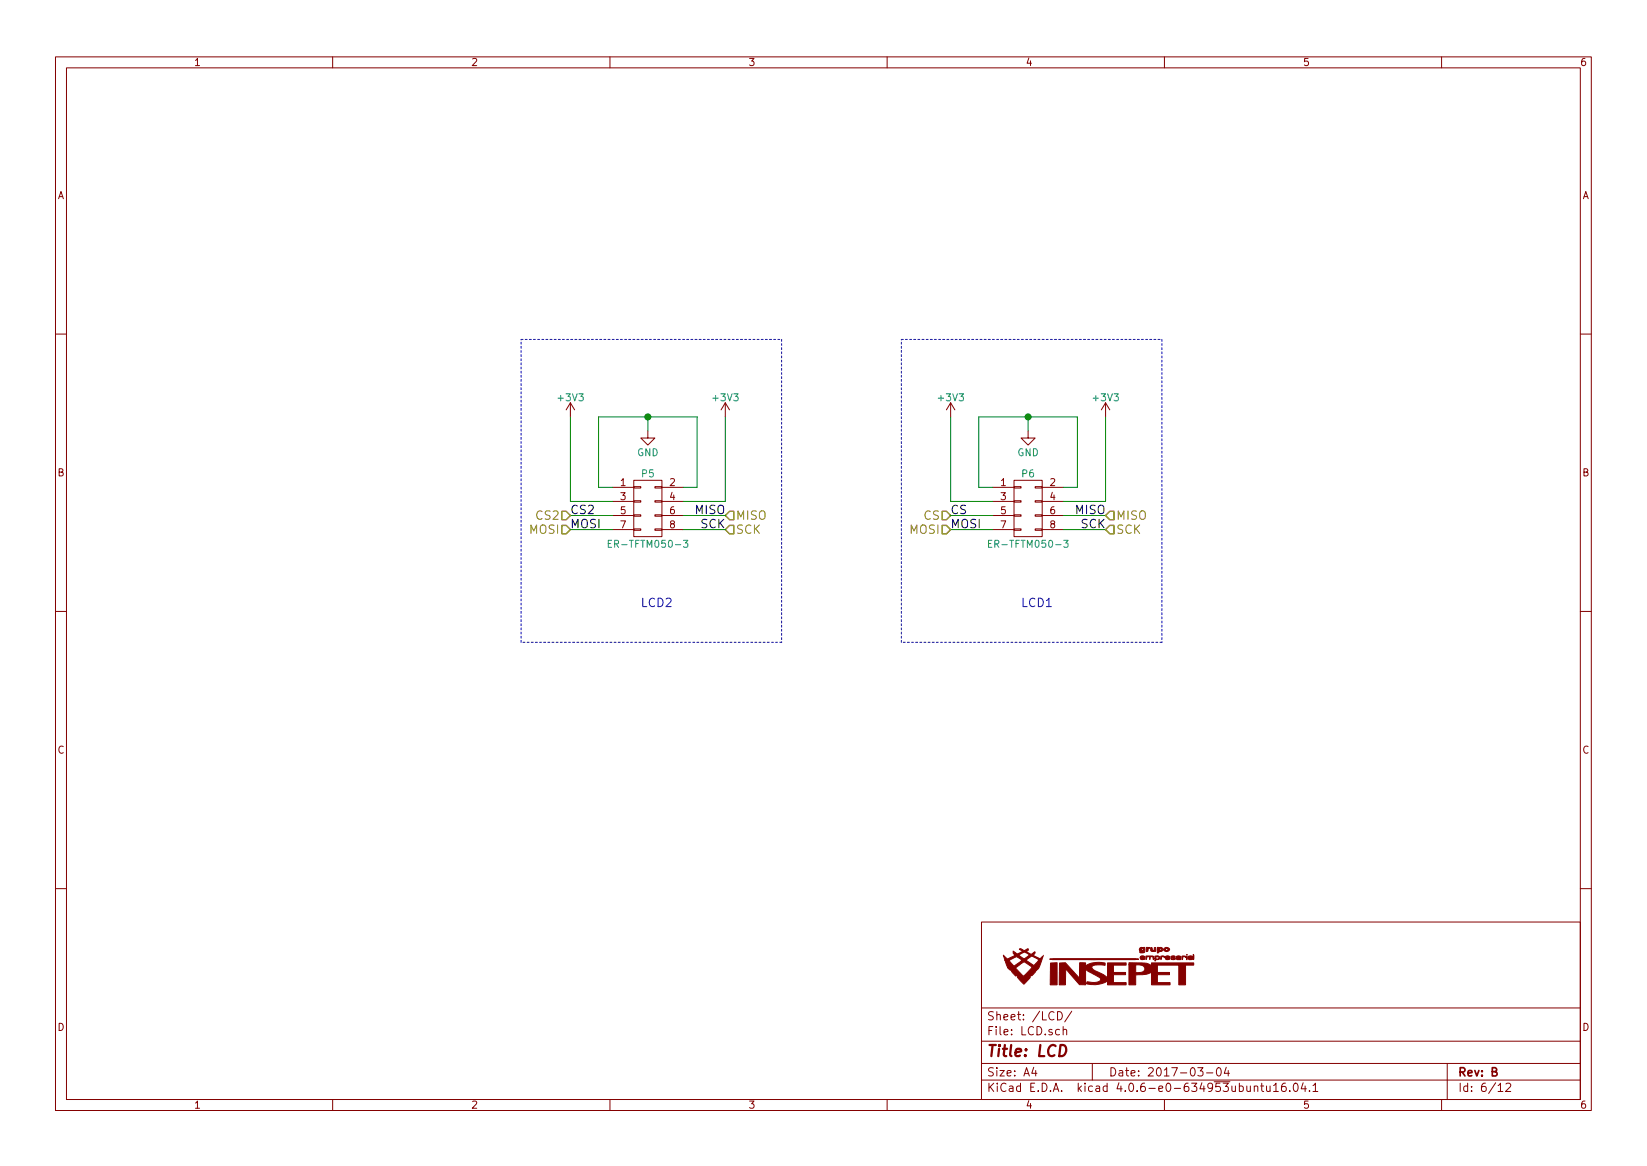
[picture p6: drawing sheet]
<svg xmlns="http://www.w3.org/2000/svg" width="297mm" height="210mm" viewBox="0 0 297 210" stroke-linecap="round" stroke-linejoin="round" font-family="sans-serif">
<g fill="none" stroke="#840000" stroke-width=".18">
<path d="M10 10.3h277v189.9h-277zM12 12.2h273v186.1h-273zM60 10.3v1.9M110 10.3v1.9M160 10.3v1.9M210 10.3v1.9M260 10.3v1.9M10 60.2h2M102.9 72.6l-.8 1.3M102.9 72.6v2.6M102.9 72.6l.7 1.3M116.8 77.7v1.3h1.3l-1.3 1.3-1.2-1.3h1.2"/>
<path d="M130.8 72.6l-.8 1.3M130.8 72.6v2.6M130.8 72.6l.8 1.3M171.4 72.6l-.7 1.3M171.4 72.6v2.6M171.4 72.6l.8 1.3M185.4 77.7v1.3h1.3l-1.3 1.3-1.3-1.3h1.3M199.4 72.6l-.8 1.3M199.4 72.6v2.6M199.4 72.6l.8 1.3M285 60.2h2M110.5 87.9h3.8"/>
<path d="M110.5 90.4h3.8M110.5 93h3.8M110.5 95.5h3.8M114.3 95.4h1.3v.2h-1.3zM114.3 92.8h1.3v.3h-1.3zM114.3 90.3h1.3v.2h-1.3zM114.3 87.8h1.3v.2h-1.3zM114.3 86.6h5.1v10.2h-5.1zM118.1 95.4h1.3v.2h-1.3zM118.1 92.8h1.3v.3h-1.3zM118.1 90.3h1.3v.2h-1.3zM118.1 87.8h1.3v.2h-1.3z"/>
<path d="M119.4 87.9h3.8M119.4 90.4h3.8M119.4 93h3.8M119.4 95.5h3.8M179.1 87.9h3.8M179.1 90.4h3.8M179.1 93h3.8M179.1 95.5h3.8M182.9 95.4h1.2v.2h-1.2zM182.9 92.8h1.2v.3h-1.2zM182.9 90.3h1.2v.2h-1.2zM182.9 87.8h1.2v.2h-1.2z"/>
<path d="M182.9 86.6h5.1v10.2h-5.1zM186.7 95.4h1.3v.2h-1.3zM186.7 92.8h1.3v.3h-1.3zM186.7 90.3h1.3v.2h-1.3zM186.7 87.8h1.3v.2h-1.3zM188 87.9h3.8M188 90.4h3.8M188 93h3.8M188 95.5h3.8M10 110.3h2M285 110.3h2M10 160.2h2"/>
<path d="M177 166.3h108v32h-108zM285 160.2h2M60 198.3v1.9M110 198.3v1.9M160 198.3v1.9M177 194.8h108M177 191.8h108M177 187.8h108M177 181.8h108M186.4 192.5l-.3 1h.9M186.8 193v1M190.7 182.4a.76 .76 0 0 1 .9 .8 .76 .76 0 0 1-.9 .7z"/>
<path d="M191.7 185.7l.2-.1 .4 .1 .1 .9M191.7 185.1v1.5M193.3 182.3l-1.3 2M197 191.8v3M210 198.3v1.9M216 192.5h1l-.5 .6 .4 .1v.7l-.2 .1-.7-.1M217.6 193.5h1.1M219.5 192.7l.2-.2a.81 .81 0 0 1 .6 .6 .81 .81 0 0 1-.3 .8l-.1 .1a.79 .79 0 0 1-.4-1.3zM221.2 192.5l-.4 1h.9M221.5 193v1M226.2 196l.2-.2 .4 .1v.9M226.2 195.8v1"/>
<path d="M227.4 195.8h.5M227.6 195.3v1.3l.3 .2M228.4 195.8l.1 .9 .4 .1 .2-.1M229.1 195.8v1M229.7 195.8l.4-.5v1.5M229.7 196.8h.9M231.8 195.3a.59 .59 0 0 0-.7 .7l.1 .7 .2 .1 .5-.1 .1-.5-.2-.2-.4-.1-.3 .3M232.6 196.7v.1M233.4 195.5l.2-.2a.81 .81 0 0 1 .6 .6 .81 .81 0 0 1-.3 .8l-.1 .1a.79 .79 0 0 1-.4-1.3zM235 195.2l-.3 1.1h.9M235.4 195.8v1M236.2 196.7v.1"/>
<path d="M236.8 195.8l.4-.5v1.5M236.8 196.8h.9M260 198.3v1.9M261 191.8v6.5M270.2 195.8l.4-.5v1.5M270.2 196.8h.8M271.6 195.5l.6-.2 .3 .5-1 1h1"/>
</g>
<path d="M101.3 94.7h.8l.8 .8-.8 .8h-.8zM101.3 92.2h.8l.8 .8-.8 .7h-.8zM130.8 93l.8-.8h.7v1.5h-.7zM131.6 94.7h.7v1.6h-.7l-.8-.8zM169.9 92.2h.8l.7 .8-.7 .7h-.8zM169.9 94.7h.8l.7 .8-.7 .8h-.8zM200.2 92.2h.7v1.5h-.7l-.8-.7zM200.2 94.7h.7v1.6h-.7l-.8-.8z" fill="none" stroke="#848400" stroke-width=".25"/>
<path d="M109.7 98h.4M110.3 97.4h-.6v1.3h.6M123.3 97.4h.8l-.5 .5 .4 .1v.6l-.2 .1-.5-.1M178.3 98h.4M178.9 97.4h-.6v1.3h.6M191.8 97.4h.8l-.4 .5 .4 .1v.6l-.2 .1-.6-.1" fill="none" stroke="#008484" stroke-width=".18"/>
<g fill="none" stroke="#008400" stroke-width=".18">
<path d="M102.9 75.2v15.2h7.6M116.8 75.2v2.5M130.8 75.2v15.2h-7.6M171.4 75.2v15.2h7.7M185.4 75.2v2.5M199.4 75.2v15.2h-7.6M102.9 95.5h7.6M102.9 93h7.6M110.5 87.9h-2.6v-12.7h17.8v12.7h-2.5M123.2 95.5h7.6M123.2 93h7.6M171.4 95.5h7.7"/>
<path d="M171.4 93h7.7M179.1 87.9h-2.6v-12.7h17.8v12.7h-2.5M191.8 95.5h7.6M191.8 93h7.6"/>
</g>
<g fill="#008400" stroke="#008400" stroke-width=".25">
<circle cx="185.4" cy="75.2" r=".51"/>
<circle cx="116.8" cy="75.2" r=".51"/>
</g>
<path d="M94 61.2h47M141 61.2v54.6M162.6 61.2h46.9M209.5 61.2v54.6M94 115.8v-54.6M141 115.8h-47M162.6 115.8v-54.6M209.5 115.8h-46.9" fill="none" stroke="#0000c2" stroke-width=".18" stroke-dasharray=".3 .4"/>
<g fill="#840000" stroke="#840000" stroke-width=".18">
<path d="M189.5 173.7l1.2-.1v4h-1.3z"/>
<path d="M214 172.1l.1 .2z"/>
<path d="M214 172.4l.1 .7z"/>
<path d="M215.2 172.1l.1 .9z"/>
<path d="M213.2 172.4h.5l.1 .3-.1-.2h-.4l-.1 .5z"/>
<path d="M206.8 170.8l.6 .1a.52 .52 0 0 0-.4 .6l-.2 .1z"/>
<path d="M209.3 172.4a.42 .42 0 0 1 .7 .3l-.2-.2h-.3l-.1 .5z"/>
<path d="M189.3 172.9h15.5l.5 .1-8 .1-7.5-.1z"/>
<path d="M207.5 170.9h.3l.1 .5 .2-.1 .1-.4h.2l.1 .6h-.8l-.2-.1z"/>
<path d="M206.7 172.4h1.2l.2 .1-.1 .5-.1-.5h-.4l-.1 .5-.1-.5h-.5l-.1 .5z"/>
<path d="M208.3 172.4h.7l.1 .5-.1 .1h-.5l-.2 .3v-.5a.44 .44 0 0 0 .7-.2l-.5-.1-.1 .3h-.1z"/>
<path d="M210 171a.59 .59 0 0 1 .9 .2 .59 .59 0 0 1-.5 .4 .59 .59 0 0 1-.5-.3l.6 .1 .1-.2-.2-.2-.2 .3h-.3z"/>
<path d="M208.7 170.8h.2a.55 .55 0 0 1 .8 .6l-.2 .1-.5 .1v.2l-.3 .1v-.7h.3l.2 .2 .2-.2-.1-.1-.6 .1z"/>
<path d="M212.2 172.5l.4-.1h.3v.6h-.7l-.1-.2 .3 .1 .4-.1h-.7l.1-.1 .6-.1h-.6z"/>
<path d="M210.2 172.5a.42 .42 0 0 1 .5-.2 .42 .42 0 0 1 .3 .4l-.7 .1 .3 .1 .3-.1a.4 .4 0 0 1-.4 .3 .4 .4 0 0 1-.3-.3v-.2h.6h-.6z"/>
<path d="M205.7 172.5a.4 .4 0 0 1 .5-.2 .4 .4 0 0 1 .3 .4l-.7 .1a.43 .43 0 0 0 .7 .1l-.1 .1h-.6l-.2-.2v-.2h.2a.32 .32 0 0 0 .5-.1l-.7 .1z"/>
<path d="M211.2 172.5a.45 .45 0 0 1 .7 .1h-.6l.6 .1 .1 .2a.54 .54 0 0 1-.8-.1l.2 .1 .5-.1-.7-.1z"/>
<path d="M214.3 172.5l.6-.1 .2 .2v.3l-.6 .1-.2-.2 .3 .1 .4-.1h-.7l.1-.1 .6-.1-.3-.1-.3 .1z"/>
<path d="M205.6 171l.2-.2 .7 .1a.57 .57 0 0 1-.4 .9h-.4l-.2-.2 .6 .1 .1-.2a.48 .48 0 0 1-.7-.3l.5 .2 .2-.2-.2-.2-.2 .2h-.3z"/>
<path d="M203.6 173.6l3.1 .1 1 .4v-.5h7.6v.4h-1.5v3.6h-1.2v-3.6h-3.9v1.4h2.2v.4h-2.2v1.4h2.3v.4h-3.3v-2.3l-.9 .4-2 .1v1.8h-1.2v-3.6h1.2v1.4h.5a.86 .86 0 0 0 1.2-.9l-.3-.3-.5-.2h-2.1z"/>
<path d="M191.1 173.7l1.1-.1 2.5 2.8v-2.8h1.1v.6a4.2 4.2 0 0 1 3.5-.5v.4h-.1a3.2 3.2 0 0 0-2.3 .2 1.4 1.4 0 0 0 1.2 1l.9 .5 .7 .5v-2.7h3.4v.4h-2.3v1.4h2.2v.4h-2.2v1.4h2.3v.4h-3.4v-.8l-.1 .1a4.2 4.2 0 0 1-3.6 .4l.1-.3a2.44 2.44 0 0 0 2.4-.3l-.2-.4-2.5-1.5v2.8h-1.1l-2.5-2.9v2.9h-1.2z"/>
<path d="M180.9 172.2l.8 .7 1.3-.7h.7l1 .7 1-.7-.9-.5-1.1 .5h-.7l-.3-.3v-.4l.7 .5 1-.5-.6-.3 .1-.1h.2l.6 .3 .7-.3v.2l-.4 .3 1 .5 .6-.5v.3l-.3 .4 1.3 .6 .5-.5-.1 .3a3.4 3.4 0 0 1-1.1 2.3l-.8 1-.3-.2v.5l-1.2 1.1-1.1-1.1v-.5l-.3 .2-.6-.6-.2-.4-.6-.5h1.3l1.5 1.5 1.6-1.6-1.5-1-1.6 1.1h-1.3l-.5-1.3h.7l.9 1 1.4-1.1h.7l1.5 1 .9-1-1.3-.7-1.1 .7h-.7l-.3-.2a.78 .78 0 0 0-1.2-.1l-.8 .4h-.7z"/>
</g>
<text font-size="2.8" fill="#840000" x="178" y="190.5">Title: LCD</text>
<g font-size="2.1" fill="#848400">
<text x="96.8" y="93.7">CS2</text>
<text x="132.7" y="93.7">MISO</text>
<text x="166.6" y="93.7">CS</text>
<text x="201.3" y="93.7">MISO</text>
<text x="95.5" y="96.3">MOSI</text>
<text x="132.7" y="96.3">SCK</text>
<text x="164.1" y="96.3">MOSI</text>
<text x="201.3" y="96.3">SCK</text>
</g>
<g font-size="2.1">
<text x="102.9" y="95.2">MOSI</text>
<text x="102.9" y="92.7">CS2</text>
<text x="125.4" y="92.7">MISO</text>
<text x="126.3" y="95.2">SCK</text>
<text x="171.4" y="92.7">CS</text>
<text x="171.4" y="95.2">MOSI</text>
<text x="194" y="92.7">MISO</text>
<text x="194.9" y="95.2">SCK</text>
</g>
<g font-size="2.1" fill="#0000c2">
<text x="115.6" y="109.5">LCD2</text>
<text x="184.1" y="109.5">LCD1</text>
</g>
<g font-size="2.1" fill="#840000">
<text x="178" y="184">Sheet: /LCD/</text>
<text x="178" y="186.7">File: LCD.sch</text>
<text x="178" y="196.9">KiCad E.D.A. kicad 4.0.6-e0-634953ubuntu16.04.1</text>
<text x="178" y="194.1">Size: A4</text>
<text x="200" y="194.1">Date: 2017-03-04</text>
<text x="263" y="194.1">Rev: B</text>
<text x="263" y="196.9">Id: 6/12</text>
</g>
<g font-size="1.8" fill="#840000">
<text x="35" y="11.9">1</text>
<text x="85" y="11.9">2</text>
<text x="135" y="11.9">3</text>
<text x="185" y="11.9">4</text>
<text x="235" y="11.9">5</text>
<text x="285" y="11.9">6</text>
<text x="10.4" y="35.9">A</text>
<text x="285.4" y="35.9">A</text>
<text x="10.4" y="85.9">B</text>
<text x="111.9" y="87.6">1</text>
<text x="120.8" y="87.6">2</text>
<text x="180.5" y="87.6">1</text>
<text x="189.4" y="87.6">2</text>
<text x="285.4" y="85.9">B</text>
<text x="111.9" y="90.2">3</text>
<text x="111.9" y="92.7">5</text>
<text x="111.9" y="95.2">7</text>
<text x="120.8" y="90.2">4</text>
<text x="120.8" y="92.7">6</text>
<text x="120.8" y="95.2">8</text>
<text x="180.5" y="90.2">3</text>
<text x="180.5" y="92.7">5</text>
<text x="180.5" y="95.2">7</text>
<text x="189.4" y="90.2">4</text>
<text x="189.4" y="92.7">6</text>
<text x="189.4" y="95.2">8</text>
<text x="10.4" y="135.9">C</text>
<text x="285.4" y="135.9">C</text>
<text x="10.4" y="185.9">D</text>
<text x="285.4" y="185.9">D</text>
<text x="35" y="199.9">1</text>
<text x="85" y="199.9">2</text>
<text x="135" y="199.9">3</text>
<text x="185" y="199.9">4</text>
<text x="235" y="199.9">5</text>
<text x="285" y="199.9">6</text>
</g>
<g font-size="1.8" fill="#008484">
<text x="100.8" y="72.3">+3V3</text>
<text x="128.7" y="72.3">+3V3</text>
<text x="169.4" y="72.3">+3V3</text>
<text x="197.3" y="72.3">+3V3</text>
<text x="114.9" y="82.2">GND</text>
<text x="183.5" y="82.2">GND</text>
<text x="115.8" y="86">P5</text>
<text x="184.4" y="86">P6</text>
<text x="110.7" y="98.7">ER-TFTM050-3</text>
<text x="179.3" y="98.7">ER-TFTM050-3</text>
</g>
</svg>
